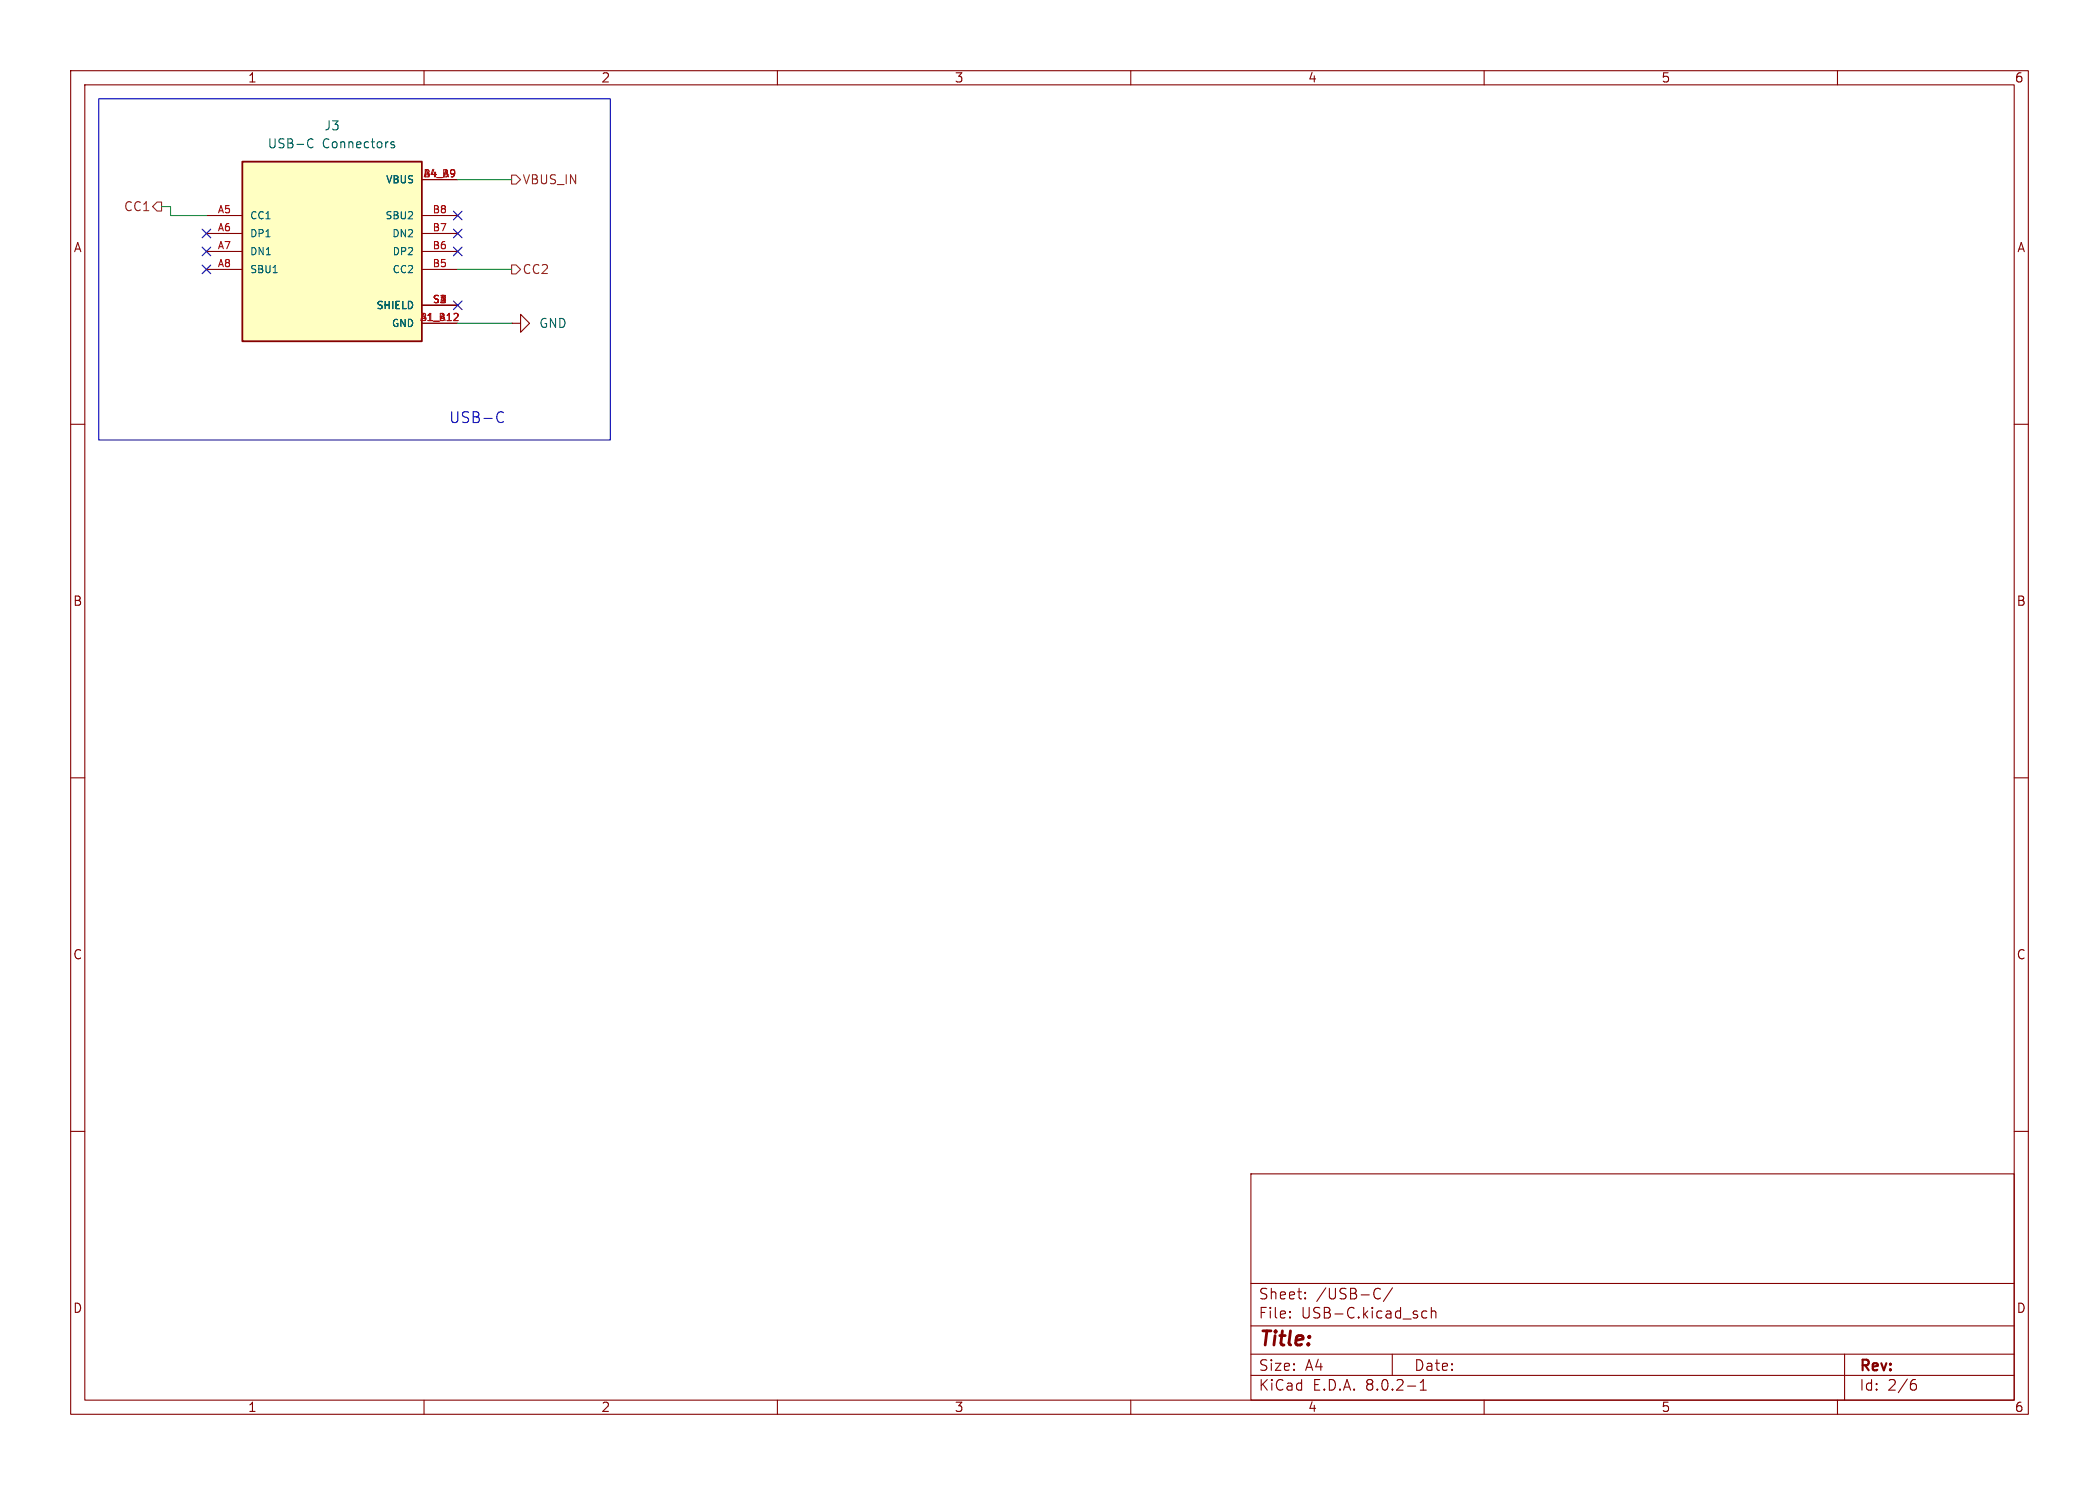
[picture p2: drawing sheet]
<svg xmlns="http://www.w3.org/2000/svg" width="297mm" height="210mm" viewBox="0 0 297 210" stroke-linecap="round" stroke-linejoin="round" font-family="sans-serif">
<g fill="none" stroke="#840000" stroke-width=".15">
<path d="M10 10h277v190h-277zM12 12h273v186h-273zM60 10v2M110 10v2M160 10v2M210 10v2M260 10v2M10 60h2M285 60h2M10 110h2M285 110h2M10 160h2"/>
<path d="M285 160h2M177 166h108v32h-108zM60 198v2M110 198v2M160 198v2M177 194.5h108M177 191.5h108M177 187.5h108M177 181.5h108M182.5 186.3h.1l-.1 .1M182.5 186.3v.1M182.5 185.5v.1"/>
<path d="M182.5 185.5h.1l-.1 .1M184.7 183.6v.1M184.7 183.6h-.1l.1 .1M184.7 182.8v.1M184.7 182.8h-.1l.1 .1M194.5 183.5a.52 .52 0 0 0 .8 .1M195.3 182.3a.52 .52 0 0 0-.8 .1M197 191.5v3M197 182.1l-1.3 2M199.2 196h1.1M201 196.6h.8M201 195.5l.4-.4v1.5"/>
<path d="M201.9 185.5l-.4-.1-.3 .3v.4l.1 .2 .2 .1 .4-.1M202.5 185.5a.37 .37 0 0 1 .7 .1v.8M202.5 184.9v1.5M210 198v2M260 198v2M261 191.5v6.5M270.6 195.7h.3l.3 .3-.1 .5-.2 .1h-.3M271 195.1l-.4 .1"/>
</g>
<path d="M34.3 22.9h25.4v25.4h-25.4z" fill="#ffffc2"/>
<path d="M34.3 22.9h25.4v25.4h-25.4z" fill="none" stroke="#840000" stroke-width=".25"/>
<g fill="none" stroke="#840000" stroke-width=".15">
<path d="M29.2 30.5h5.1M29.2 33h5.1M29.2 35.6h5.1M29.2 38.1h5.1M59.7 25.4h5.1M59.7 30.5h5.1M59.7 33h5.1M59.7 35.6h5.1M59.7 38.1h5.1M59.7 45.7h5.1M59.7 43.2h5.1M72.4 45.7h1.3v-1.2l1.2 1.2-1.2 1.3v-1.3"/>
<path d="M72.4 45.7h.1"/>
</g>
<path d="M64.2 45.3h.6M64.8 44.4v.4" fill="none" stroke="#a90000" stroke-width=".15"/>
<path d="M43.8 19.7l.3-.1 .2 .2M38.6 38.6h.6M44.3 20.8l-.2 .1-.3-.1M55.8 20.1h-.3l-.2 .1 .1 .2 .4 .1v.3h-.5" fill="none" stroke="#006464" stroke-width=".15"/>
<path d="M22.2 28.6h.7v1.2h-.7l-.6-.6zM72.4 37.5h.6l.7 .6-.7 .6h-.6zM72.4 24.8h.6l.7 .6-.7 .6h-.6z" fill="none" stroke="#725600" stroke-width=".15"/>
<path d="M14 14h72.4v48.2h-72.4zM70.6 58.3a.53 .53 0 0 1 .6 .1M71.2 59.6a.54 .54 0 0 1-.6 .1" fill="none" stroke="#0000c2" stroke-width=".15"/>
<path d="M22.9 29.2h1.2v1.3h5.1M64.8 38.1h7.6M64.8 25.4h7.6M64.8 45.7h7.6" fill="none" stroke="#009600" stroke-width=".15"/>
<g fill="none" stroke="#000084" stroke-width=".15">
<path d="M28.6 37.5l1.2 1.2M28.6 35l1.2 1.2M28.6 32.4l1.2 1.2M29.8 37.5l-1.2 1.2M29.8 35l-1.2 1.2M29.8 32.4l-1.2 1.2M64.2 32.4l1.2 1.2M64.2 35l1.2 1.2M64.2 29.9l1.2 1.2M65.4 32.4l-1.2 1.2M65.4 35l-1.2 1.2M65.4 29.9l-1.2 1.2"/>
<path d="M64.2 42.6l1.2 1.2M65.4 42.6l-1.2 1.2"/>
</g>
<text font-size="2.8" fill="#840000" x="178" y="190.9">Title:</text>
<text font-size="2.1" fill="#0000c2" x="63.5" y="59.9">USB-C</text>
<g font-size="2.1" fill="#840000">
<text x="178" y="184">Sheet:</text>
<text x="186.2" y="184">/USB-C/</text>
<text x="178" y="186.7">File:</text>
<text x="184.1" y="186.7">USB-C.kicad_sch</text>
<text x="178" y="196.9">KiCad</text>
<text x="178" y="194.1">Size:</text>
<text x="184.7" y="194.1">A4</text>
<text x="185.7" y="196.9">E.D.A.</text>
<text x="193.3" y="196.9">8.0.2-1</text>
<text x="200" y="194.1">Date:</text>
<text x="263" y="194.3">Rev:</text>
<text x="263" y="196.9">Id:</text>
<text x="267.1" y="196.9">2/6</text>
</g>
<g font-size="1.8" fill="#840000">
<text x="35" y="11.9">1</text>
<text x="85" y="11.9">2</text>
<text x="135" y="11.9">3</text>
<text x="185" y="11.9">4</text>
<text x="235" y="11.9">5</text>
<text x="285" y="11.9">6</text>
<text x="10.3" y="35.9">A</text>
<text x="285.3" y="35.9">A</text>
<text x="10.3" y="85.9">B</text>
<text x="285.3" y="85.9">B</text>
<text x="10.3" y="135.9">C</text>
<text x="285.3" y="135.9">C</text>
<text x="10.3" y="185.9">D</text>
<text x="285.3" y="185.9">D</text>
<text x="35" y="199.9">1</text>
<text x="85" y="199.9">2</text>
<text x="135" y="199.9">3</text>
<text x="185" y="199.9">4</text>
<text x="235" y="199.9">5</text>
<text x="285" y="199.9">6</text>
</g>
<g font-size="1.8" fill="#006464">
<text x="37.8" y="21.2">USB-C</text>
<text x="45.6" y="21.2">Connectors</text>
<text x="45.8" y="18.6">J3</text>
<text x="76.2" y="46.6">GND</text>
</g>
<g font-size="1.8" fill="#725600">
<text x="73.9" y="26.3">VBUS_IN</text>
<text x="17.4" y="30.1">CC1</text>
<text x="73.9" y="39">CC2</text>
</g>
<g font-size="1.4" fill="#006464">
<text x="54.5" y="26.1">VBUS</text>
<text x="35.3" y="31.2">CC1</text>
<text x="35.3" y="33.8">DP1</text>
<text x="54.4" y="31.2">SBU2</text>
<text x="55.4" y="33.8">DN2</text>
<text x="35.3" y="36.3">DN1</text>
<text x="35.3" y="38.8">SBU1</text>
<text x="55.4" y="38.8">CC2</text>
<text x="55.4" y="36.3">DP2</text>
<text x="53.1" y="43.9">SHIELD</text>
<text x="55.3" y="46.5">GND</text>
</g>
<g font-size="1.4" fill="#a90000">
<text x="59.8" y="25.1">B4_A9</text>
<text x="30.7" y="30.2">A5</text>
<text x="30.7" y="32.8">A6</text>
<text x="30.7" y="35.3">A7</text>
<text x="61.1" y="35.3">B6</text>
<text x="61.1" y="32.8">B7</text>
<text x="61.1" y="30.2">B8</text>
<text x="30.7" y="37.8">A8</text>
<text x="61.1" y="37.8">B5</text>
<text x="59.3" y="45.5">B1_A12</text>
<text x="61.1" y="42.9">S1</text>
<text x="62.1" y="42.9">2</text>
</g>
</svg>
